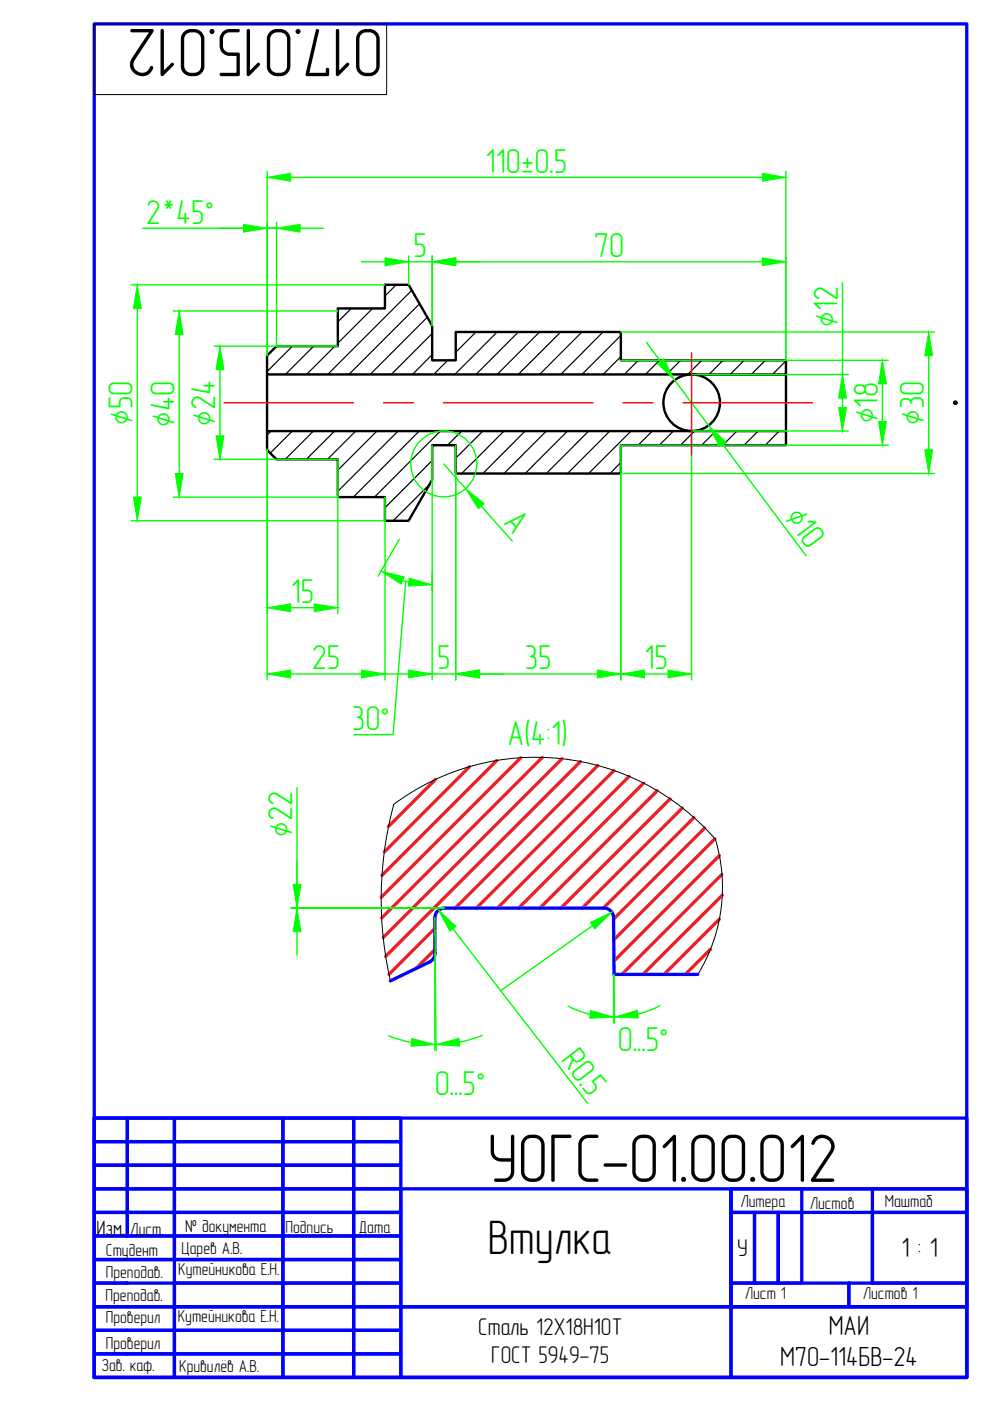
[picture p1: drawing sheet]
<svg xmlns="http://www.w3.org/2000/svg" width="210mm" height="297mm" viewBox="0 0 210 297" stroke-linecap="round" stroke-linejoin="round" font-family="sans-serif">
<g fill="none" stroke="#000" stroke-width=".36">
<path d="M202.5 85.3h.1M202.5 85.5h.1"/>
<circle cx="202.5" cy="85.4" r=".2"/>
<circle cx="202.5" cy="85.4" r=".12"/>
<circle cx="202.5" cy="85.4" r=".1"/>
</g>
<g fill="none" stroke="#000" stroke-width=".51">
<path d="M56.6 75.4l2-2h13v-8h10v-5h5l5 8.7v7.3h5v-6h35v6h35v3h-110zM56.6 79.4v12M166.6 79.4v12M56.6 91.4h110v3h-35v6h-35v-6h-5v7.3l-5 8.7h-5v-5h-10v-8h-13l-2-2z"/>
<circle cx="146.7" cy="85.4" r="6"/>
<circle cx="202.6" cy="85.4" r=".16"/>
<circle cx="202.6" cy="85.4" r=".1"/>
<circle cx="202.6" cy="85.4" r=".24"/>
<circle cx="202.6" cy="85.4" r=".05"/>
</g>
<g fill="none" stroke="#00f" stroke-width=".7">
<path d="M20 5.1h185v286.9h-185zM92.2 194.5v7.6M94.2 192.5h33.9M94.2 192.5a2 2 0 0 0-2 2M128.1 192.5a2 2 0 0 1 2 2l.1 12.1h17.8M91.1 203.9l-8.3 4.1M92.2 202.1a2 2 0 0 1-1.1 1.8M20 237.1h185v54.9h-185zM20 237.1h7v4.9h-7zM27 237.1h10v4.9h-10zM37 237.1h23v4.9h-23zM60 237.1h15v4.9h-15z"/>
<path d="M75 237.1h10v4.9h-10zM20 242h7v5h-7zM20 247h7v5.1h-7zM20 252.1h7v5h-7zM20 257.1h7v5h-7zM27 242h10v5h-10zM27 247h10v5.1h-10zM27 252.1h10v5h-10zM27 257.1h10v5h-10zM37 242h23v5h-23zM37 247h23v5.1h-23zM37 252.1h23v5h-23z"/>
<path d="M37 257.1h23v5h-23zM60 242h15v5h-15zM60 247h15v5.1h-15zM60 252.1h15v5h-15zM60 257.1h15v5h-15zM75 242h10v5h-10zM75 247h10v5.1h-10zM75 252.1h10v5h-10zM75 257.1h10v5h-10zM85 252.1h70v39.9h50v-14.9h-120zM155 252.1h50v25h-50zM155 252.1h50v5h-50z"/>
<path d="M155 257.1h5v14.9h-5zM160 257.1h5v14.9h-5zM165 257.1h5v14.9h-5zM170 252.1v5M185 257.1h20v14.9h-20zM185 252.1v19.9M20 262.1h17v4.9h-17zM20 272h17v5.1h-17zM20 277.1h17v5h-17zM37 262.1h23v4.9h-23zM37 267h-17v5h7M37 267h23v5h-23z"/>
<path d="M37 272h23v5.1h-23zM37 277.1h23v5h-23zM60 262.1h15v4.9h-15zM60 267h15v5h-15zM60 272h15v5.1h-15zM60 277.1h15v5h-15zM75 262.1h10v4.9h-10zM75 267h10v5h-10zM75 272h10v5.1h-10zM75 277.1h10v5h-10zM85 277.1h70v14.9h-70zM155 272h25v5.1h-25z"/>
<path d="M180 272h25v5.1h-25zM20 282.1h17v4.9h-17zM20 287h17v5h-17zM37 282.1h23v4.9h-23zM37 287h23v5h-23zM60 282.1h15v4.9h-15zM60 287h15v5h-15zM75 282.1h10v4.9h-10zM75 287h10v5h-10z"/>
</g>
<path d="M20 5.1h62v15h-62zM148 206.6a35.2 35.2 0 0 0 3.7-28.6 50.4 50.4 0 0 0-68.2-7.5 77.4 77.4 0 0 0-.7 37.5" fill="none" stroke="#000" stroke-width=".21"/>
<g fill="none" stroke="#000" stroke-width=".25">
<path d="M62 73.4l-5.4 5.4M66.5 73.4l-6 6M71 73.4l-6 6M74.5 65.4l-2.9 2.8M79 65.4l-7.4 7.4M84 60.4l-2.4 2.3M87.3 61.6l-17.8 17.8M88.9 64.4l-14.9 15M90.6 67.3l-12.1 12.1M91.6 70.7l-8.6 8.7M91.6 75.2l-4.2 4.2M94.9 76.4l-3 3"/>
<path d="M100.9 70.4l-4.3 4.3M105.4 70.4l-9 9M109.9 70.4l-9 9M114.4 70.4l-9 9M118.9 70.4l-9 9M123.4 70.4l-9 9M127.9 70.4l-9 9M131.6 71.1l-8.2 8.3M131.6 75.6l-3.8 3.8M135.3 76.4l-3 3M139.8 76.4l-3 3M144.3 76.4l-3 3"/>
<path d="M148.8 76.4l-3 3M153.3 76.4l-3 3M157.8 76.4l-3 3M162.3 76.4l-3 3M166.6 76.5l-2.8 2.9M57.5 91.4l-.9 .8M62 91.4l-4.7 4.7M66.5 91.4l-6 6M71 91.4l-6.1 6M75.4 91.4l-6 6M79.9 91.4l-8.3 8.3M84.4 91.4l-12.8 12.8"/>
<path d="M88.9 91.4l-14 14M91.6 97.6l-10 10M93.4 91.4l-14 14M97.9 91.4l-3 3M102.4 91.4l-5.8 5.7M106.9 91.4l-9 9M111.4 91.4l-9 9M115.8 91.4l-9 9M120.3 91.4l-9 9M124.8 91.4l-9 9M129.3 91.4l-9 9M131.6 98.1l-2.3 2.3"/>
<path d="M133.8 91.4l-9 9M138.3 91.4l-3 3M142.8 91.4l-3 3M147.3 91.4l-3 3M151.8 91.4l-3 3M156.3 91.4l-3.1 3M160.7 91.4l-2.9 3M165.2 91.4l-3 3M91.1 102.7l-7.7 7.7"/>
</g>
<g fill="none" stroke="#0f0" stroke-width=".3">
<path d="M56.6 36.4v39M61.6 37.6h100M166.6 36.4v40M30.3 48.4h26.3M56.6 48.4h2h-2M58.6 47.1v26.3M63.6 48.4h5M76.6 55.5h5M86.6 54.3v6.1M86.6 55.5h5M91.6 54.3v14.8M96.6 55.5h65"/>
<path d="M178.6 60v19.4M27.9 60.4h53.7M29.1 65.4v40M36.7 65.9h34.9M38 70.9v29.5M45.4 73.4h26.2M46.6 78.4v14M131.6 70.4h66.6M131.6 76.4h56.7M137.1 72.6l2.9 4M146.6 79.4h33.3M196.9 75.4v20"/>
<path d="M45.4 97.4h26.2v32.7M56.6 95.4v48.8M91.6 94.4v49.8M94.1 98.4l4.6 5.2M96.6 94.4v49.8M143 80.6l7.2 9.6M153.2 94.2l17.7 23.6M178.6 84.4v2M179.9 91.4h-33.3v52.8M187.1 81.4v8M188.3 94.4h-56.7v49.8M27.9 110.4h53.7"/>
<path d="M36.7 105.4h34.9M81.6 105.4v38.8M84.7 114.3l-4.5 7.9M102 107.3l6.6 7.4M131.6 100.4h66.6M61.6 128.8h5M85.4 123.1l1.3 .3M86 123.3l-2.7 32.5h-8.3M61.6 142.9h15M81.6 142.9h5M91.6 142.9h5M101.6 142.9h25"/>
<path d="M136.6 142.9h5M63 167v25.5M63 197.5v5M92.2 194.5l.3 28.2M94.2 192.5h-32.5h32.5M96 196.9l28.6 37M125.6 196.3l-19.4 13.7M82.4 219.6l2.7 .9 2.1 .5M92.2 202.1v20.6M102.2 219.5l-2 .8-2.8 .7M120.4 213.3l2.7 1.2 2 .6M130.1 206.6v10.3"/>
<path d="M130.2 206.6l.1 10.3M130.3 215.7h-.2M139.9 213.2l-1.9 .9-2.8 .9M92.4 221.5h-.2"/>
<circle cx="94.1" cy="98.4" r="7"/>
</g>
<g fill="#0f0" stroke="#0f0" stroke-width=".21">
<path d="M56.6 37.6l5-.8v1.6z"/>
<path d="M161.6 36.8l5 .8-5 .8z"/>
<path d="M56.6 128.8l5-.8v1.7z"/>
<path d="M66.6 128l5 .8-5 .9z"/>
<path d="M56.6 142.9l5-.8v1.6z"/>
<path d="M76.6 142.1l5 .8-5 .8z"/>
<path d="M86.6 142.1l5 .8-5 .8z"/>
<path d="M96.6 142.9l5-.8v1.6z"/>
<path d="M126.6 142.1l5 .8-5 .8z"/>
<path d="M131.6 142.9l5-.8v1.6z"/>
<path d="M141.6 142.1l5 .8-5 .8z"/>
<path d="M91.6 55.5l5-.8v1.6z"/>
<path d="M81.6 54.7l5 .8-5 .8z"/>
<path d="M161.6 54.7l5 .8-5 .8z"/>
<path d="M196.1 95.4h1.6l-.8 5z"/>
<path d="M196.9 70.4l.8 5h-1.6z"/>
<path d="M186.3 89.4h1.6l-.8 5z"/>
<path d="M187.1 76.4l.8 5h-1.6z"/>
<path d="M177.8 86.4h1.7l-.9 5z"/>
<path d="M178.6 79.4l.9 5h-1.7z"/>
<path d="M28.3 105.4h1.7l-.9 5z"/>
<path d="M29.1 60.4l.9 5h-1.7z"/>
<path d="M37.1 100.4h1.7l-.8 5z"/>
<path d="M38 65.9l.8 5h-1.7z"/>
<path d="M46.6 73.4l.9 5h-1.7z"/>
<path d="M45.8 92.4h1.7l-.9 5z"/>
<path d="M51.6 47.6l5 .8-5 .8z"/>
<path d="M58.6 48.4l5-.8v1.6z"/>
<path d="M80.8 121.1l4.9 1.2-.7 1.5z"/>
<path d="M86.8 122.6l4.8 1.4-5 .3z"/>
<path d="M139.4 77.1l1.3-1 2.3 4.5z"/>
<path d="M150.2 90.2l3.7 3.5-1.4 1z"/>
<path d="M93 193l3.7 3.4-1.3 1z"/>
<path d="M125.2 214.2l4.9 1.5-5.1 .2z"/>
<path d="M130.3 215.7l4.8-1.5 .2 1.6z"/>
<path d="M125.2 195.6l4.5-2.2-3.6 3.5z"/>
<path d="M87.3 220.2l4.9 1.3-5.1 .3z"/>
<path d="M92.4 221.5l4.9-1.4 .2 1.7z"/>
<path d="M98.7 103.6l4 3.2-1.3 1.1z"/>
<path d="M63 192.5l.8 5h-1.7z"/>
<path d="M62.1 187.5h1.7l-.8 5z"/>
</g>
<g fill="none" stroke="#ed1f24" stroke-width=".7">
<path d="M92.3 165.3l-9.9 9.9M99.5 162.6l-18 18M105.3 161.3l-24.3 24.3M110.4 160.7l-29.6 29.6M115 160.6l-34.1 34M119.2 160.9l-38 37.9M123.1 161.5l-41.3 41.3M126.7 162.3l-30.2 30.2M130.2 163.4l-29.2 29.1M133.4 164.6l-27.9 27.9M136.4 166.1l-26.4 26.4M139.3 167.6l-24.9 24.9"/>
<path d="M142.1 169.4l-23.2 23.1M144.7 171.3l-21.3 21.2M147.1 173.3l-19.2 19.2M149.4 175.5l-19.3 19.4M151.6 177.9l-21.5 21.4M92.2 196.8l-9.7 9.8M152.5 181.4l-22.3 22.4M152.5 194.9l-11.7 11.7M153.1 185.4l-21.3 21.2M153.1 189.8l-16.8 16.8M92.2 201.3l-4 4.1M150.6 201.3l-5.3 5.3"/>
</g>
<path d="M146.6 74.8v21.6M47.5 85.4h27.5M81.3 85.4h6.4M94 85.4h31.8M132.1 85.4h6.4M144.8 85.4h27.5" fill="none" stroke="#f00" stroke-width=".3"/>
<g font-size="14.6">
<text x="81.2" y="6.1" transform="rotate(-180 81.2 6.1)">017.015.012</text>
<text x="103.3" y="250.6">УОГС-01.00.012</text>
</g>
<text font-size="10.2" x="103.4" y="265.8">Втулка</text>
<g font-size="7.3" fill="#0f0">
<text x="103" y="36.6">110±0.5</text>
<text x="30.9" y="47.4">2*45°</text>
<text x="87.7" y="54.5">5</text>
<text x="125.9" y="54.5">70</text>
<text x="177.6" y="69.3" transform="rotate(-90 177.6 69.3)">∅12</text>
<text x="186.1" y="89.7" transform="rotate(-90 186.1 89.7)">∅18</text>
<text x="28.1" y="90.1" transform="rotate(-90 28.1 90.1)">∅50</text>
<text x="37" y="90.5" transform="rotate(-90 37 90.5)">∅40</text>
<text x="45.6" y="90.2" transform="rotate(-90 45.6 90.2)">∅24</text>
<text x="195.9" y="90.1" transform="rotate(-90 195.9 90.1)">∅30</text>
<text x="106.6" y="110.9" transform="rotate(48 106.6 110.9)">A</text>
<text x="166.1" y="109.8" transform="rotate(53 166.1 109.8)">∅10</text>
<text x="61.6" y="127.9">15</text>
<text x="66.1" y="141.9">25</text>
<text x="92.7" y="141.9">5</text>
<text x="111.3" y="141.9">35</text>
<text x="136.6" y="141.9">15</text>
<text x="74.6" y="154.8">30°</text>
<text x="107.6" y="158">A(4:1)</text>
<text x="62" y="177.4" transform="rotate(-90 62 177.4)">∅22</text>
<text x="118.7" y="224.7" transform="rotate(52 118.7 224.7)">R0.</text>
<text x="131" y="222.7">0...5°</text>
<text x="92.2" y="232.2">0...5°</text>
<text x="123.2" y="230.5" transform="rotate(52 123.2 230.5)">5</text>
</g>
<g font-size="5.9">
<text x="191.1" y="266.6">1 : 1</text>
<text x="175.7" y="283">МАИ</text>
<text x="165.4" y="289.7">М7О-114БВ-24</text>
</g>
<g font-size="5.1">
<text x="156.3" y="266.3">У</text>
<text x="101.4" y="283">Сталь 12X18H10T</text>
<text x="104.2" y="288.9">ГОСТ 5949-75</text>
</g>
<text font-size="4.4" x="20.4" y="261.8">Изм.</text>
<g font-size="3.7">
<text x="157" y="255.9">Литера</text>
<text x="171.7" y="256.2">Листов</text>
<text x="187.6" y="255.8">Маштаб</text>
<text x="27.6" y="261.8">Лист.</text>
<text x="39.3" y="261.2">№ документа</text>
<text x="60.5" y="261.4">Подпись</text>
<text x="76.1" y="261.4">Дата</text>
<text x="22.5" y="266.2">Студент</text>
<text x="38.5" y="265.9">Царев А.В.</text>
<text x="22.4" y="275.7">Преподав.</text>
<text x="22.5" y="270.9">Преподав.</text>
<text x="37.8" y="270.4">Кутейникова Е.Н.</text>
<text x="157.9" y="275.5">Лист 1</text>
<text x="182.9" y="275.5">Листов 1</text>
<text x="22.5" y="280.4">Проверил</text>
<text x="37.7" y="280.3">Кутейникова Е.Н.</text>
<text x="22.5" y="286.1">Проверил</text>
<text x="21.5" y="290.7">Зав. каф.</text>
<text x="38" y="290.9">Кривилёв A.B.</text>
</g>
</svg>
